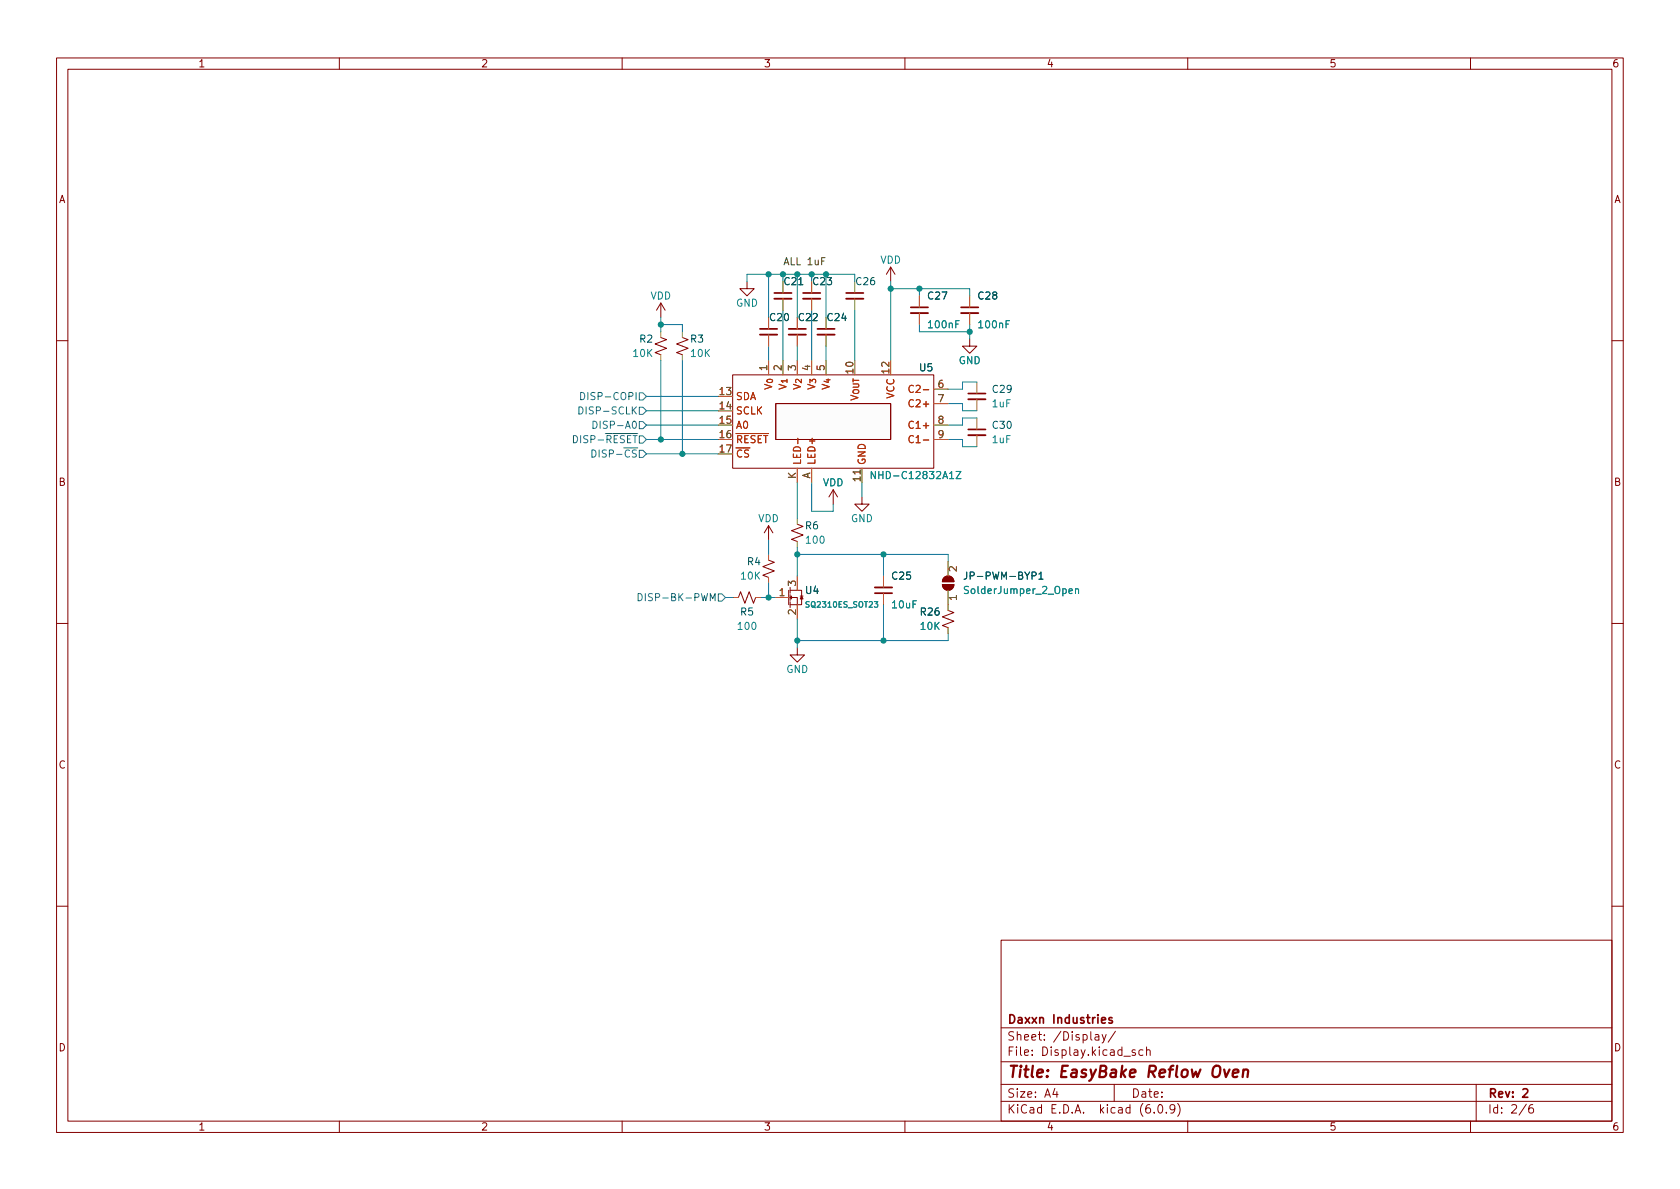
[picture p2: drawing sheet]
<svg xmlns="http://www.w3.org/2000/svg" width="297mm" height="210mm" viewBox="0 0 297 210" stroke-linecap="round" stroke-linejoin="round" font-family="sans-serif">
<g fill="none" stroke="#840000" stroke-width=".18">
<path d="M10 10.2h277v190.1h-277zM12 12.2h273v186.1h-273zM60 10.2v2M110 10.2v2M160 10.2v2M210 10.2v2M260 10.2v2M116.8 59.7l1.1 .4-2.1 .7 2.1 .8-2.1 .8 1 .3M116.8 53.6l-.7 1.3M116.8 53.6v2.5M116.8 53.6l.8 1.3M120.6 59.7l1.1 .4-2.1 .7 2.1 .8-2.1 .8 1 .3"/>
<path d="M132.1 49.8v1.2h1.2l-1.2 1.3-1.3-1.3h1.3M157.5 47.2l-.8 1.3M157.5 47.2v2.6M157.5 47.2l.7 1.3M171.4 59.9v1.3h1.3l-1.3 1.3-1.2-1.3h1.2M10 60.2h2M129.5 66.3h35.6v16.5h-35.6zM137.2 71.4h20.3v6.3h-20.3zM285 60.2h2M135.9 99.1l1 .3-2 .8 2 .8-2 .7 1 .4M135.9 93l-.8 1.2M135.9 93v2.5"/>
<path d="M135.9 93l.8 1.2M141 92.7l1 .4-2 .7 2 .8-2 .8 1 .4M147.3 86.6l-.7 1.3M147.3 86.6v2.5M147.3 86.6l.8 1.3M152.4 87.9v1.2h1.3l-1.3 1.3-1.3-1.3h1.3M10 110.2h2M130.6 105.7l.3-1.1 .8 2.1 .8-2.1 .7 2.1 .4-1M139.4 104.4v2.5M139.7 106.9h1.3M139.7 104.4h2v2.5h-.7M139.7 105.7h1.3v1.2"/>
<path d="M139.7 105.7l.3-.3v.5zM139.7 103.9v1M139.7 105.2v1M139.7 106.4v1M141 114.5v1.3h1.2l-1.2 1.3-1.3-1.3h1.3M141.5 105.4h.5M166.6 103.4h2.1a1.02 1.02 0 0 1-1.1 1 1.02 1.02 0 0 1-1-1zM166.9 102.1a1.02 1.02 0 0 1 1.1-.2 1.02 1.02 0 0 1 .7 1h-2.1zM167.6 107.9l1.1 .4-2.1 .8 2.1 .7-2.1 .8 1 .4M285 110.2h2M10 160.2h2M177 166.3h108v32h-108z"/>
<path d="M285 160.2h2M60 198.3v2M110 198.3v2M160 198.3v2M177 194.8h108M177 191.8h108M177 187.8h108M177 181.8h108M186.5 192.5l-.4 1h1M186.9 193v1M193.6 183h.6l.1 .9M194.3 183.3l-.5 .1a.29 .29 0 0 0-.2 .2 .29 .29 0 0 0 .2 .3h.5"/>
<path d="M194.9 182.9l.3 1M195.6 182.9l-.5 1.4-.2 .1M197 191.8v3M197.2 182.4l-1.3 1.9M198.7 186.8h1.2M200.7 185.7l-.3-.1-.3 .2 .1 .3 .5 .1v.4h-.6M202.1 185.7l-.5-.1-.2 .3v.4l.1 .3h.6M202.7 185.8l.2-.2 .4 .1 .1 .9M202.7 185.1v1.5M204.1 196.7v.1M204.9 195.4l.2-.1a.81 .81 0 0 1 .6 .7 .81 .81 0 0 1-.3 .8h-.2a.81 .81 0 0 1-.6-.6 .81 .81 0 0 1 .3-.8zM206.2 196.7v.1"/>
<path d="M207.7 196l-.3 .3h-.3l-.2-.3 .1-.6 .4-.1 .2 .2a.99 .99 0 0 1-.3 1.3h-.3M208.2 195.1a1.72 1.72 0 0 1 0 2.3M210 198.3v2M260 198.3v2M261 191.8v6.5M269.9 195.3l-1.3 1.9M271 195.3a.6 .6 0 0 0-.7 .7v.5l.1 .3h.5l.2-.1 .1-.5-.2-.2-.4-.1-.3 .3"/>
</g>
<g fill="none" stroke="#840000" stroke-width=".3">
<path d="M134.4 58.2h3M136.9 51.8h3.1M139.4 58.2h3.1M142 51.8h3M144.5 58.2h3.1M149.6 51.8h3.1M161 54.4h3.1M169.9 54.4h3.1M171.2 69.6h3M171.2 75.9h3M154.7 104.9h3M196.6 180l-.3-.1-.2 .2v.3l.5 .1v.4h-.5"/>
<path d="M269.3 192.7l.5-.2 .3 .2v.3l-.9 1h.9"/>
</g>
<path d="M216.4 189.1l.4 1.4 .6-1.4M218 189.8l1-.2-.1-.4-.2-.1-.6 .1-.2 1 .3 .3 .6-.1M219.8 189.3a.49 .49 0 0 1 .9 .1l-.1 1.1M219.9 189.1l-.2 1.4" fill="none" stroke="#840000" stroke-width=".4"/>
<g fill="#840000" stroke="#840000" stroke-width=".18">
<path d="M166.6 103.4h2.1a1.02 1.02 0 0 1-1.1 1 1.02 1.02 0 0 1-1-1z"/>
<path d="M166.9 102.1a1.02 1.02 0 0 1 1.1-.2 1.02 1.02 0 0 1 .7 1h-2.1z"/>
<path d="M141.7 105.4l.3 .5h-.5z"/>
</g>
<g fill="none" stroke="#a0a006" stroke-width=".18">
<path d="M116.8 58.7v1M120.6 58.7v1M135.9 56.1v2.1M135.9 59.2v2M138.4 49.8v2M138.4 52.8v2.1M141 56.1v2.1M141 59.2v2M143.5 49.8v2M143.5 52.8v2.1M146 56.1v2.1M146 59.2v2"/>
<path d="M151.1 49.8v2M151.1 52.8v2.1M162.6 52.3v2.1M162.6 55.4v2M171.4 52.3v2.1M171.4 55.4v2M116.8 62.7v1M120.6 62.7v1M135.9 63.7v2.6M138.4 63.7v2.6M141 63.7v2.6M143.5 63.7v2.6"/>
<path d="M146 63.7v2.6M165.1 68.8h2.5M165.1 71.4h2.5M165.1 75.2h2.5M165.1 77.7h2.5M172.7 67.6v2M172.7 70.6v2M172.7 73.9v2M172.7 77v2M135.9 98v1.1M141 82.8v2.5M141 91.7v1"/>
<path d="M141 95.8v1M143.5 82.8v2.5M152.4 82.8v2.5M167.6 99.3v2.5M129.5 105.7h1.1M133.6 105.7h1M135.9 102.1v1M137.2 105.7h2.2M141 101.8v2.6M141 106.9v2.6M156.2 101.8v2.1M156.2 104.9v2"/>
<path d="M167.6 104.4v3.5M167.6 111v1"/>
</g>
<path d="M170.9 101.2v.9a.41 .41 0 0 1-.5 .3M183.7 101.5l.3-.3v1.2M183.7 102.4h.7" fill="none" stroke="#005550" stroke-width=".18"/>
<path d="M154.8 83.4v1.2l-.7-1.2v1.2M169 83.4h.9l-.9 1.2h.9M190.2 104.2l.1-.1 .3 .1 .1 .8M190.2 104.1v.9" fill="none" stroke="#128875" stroke-width=".18"/>
<path d="M134.4 59.2h3M136.9 52.8h3.1M139.4 59.2h3.1M142 52.8h3M144.5 59.2h3.1M149.6 52.8h3.1M161 55.4h3.1M169.9 55.4h3.1M171.2 70.6h3M171.2 77h3M154.7 103.9h3" fill="none" stroke="#840000" stroke-width=".33"/>
<path d="M137.2 71.4h20.3v6.3h-20.3z" fill="#fcfcfc" stroke="#fcfcfc" stroke-width=".18"/>
<path d="M141.1 77.5v1M161.5 68.3a.6 .6 0 0 0-.8 .4 .6 .6 0 0 0 .6 .7l.2-.1M161.5 70.8a.6 .6 0 0 0-.8 .4 .6 .6 0 0 0 .6 .7l.2-.1M161.5 74.6a.6 .6 0 0 0-.8 .4 .6 .6 0 0 0 .6 .8l.2-.2M161.5 77.1a.6 .6 0 0 0-.8 .5 .6 .6 0 0 0 .6 .7l.2-.1" fill="none" stroke="#b02c04" stroke-width=".18"/>
<path d="M102.4 71.9a.64 .64 0 0 1 .7 .7 .64 .64 0 0 1-.7 .6zM102.7 69.4a.64 .64 0 0 1 .7 .6 .64 .64 0 0 1-.7 .7zM104.8 74.5a.64 .64 0 0 1 .8 .6 .64 .64 0 0 1-.8 .7zM113 69.5h.7l.6 .6-.6 .6h-.7zM113 74.5h.7l.6 .7-.6 .6h-.7zM113 77.1h.7l.6 .6-.6 .7h-.7zM113 72h.7l.6 .6-.6 .7h-.7zM113 79.6h.7l.6 .7-.6 .6h-.7zM112.8 105a.64 .64 0 0 1 .8 .6 .64 .64 0 0 1-.8 .6zM114.1 105v1.2M127 105h.6l.7 .7-.7 .6h-.6z" fill="none" stroke="#345372" stroke-width=".18"/>
<path d="M145.3 46.2h.4M145.9 45.6h-.6v1.2" fill="none" stroke="#2c2c2c" stroke-width=".18"/>
<g fill="none" stroke="#0a73a0" stroke-width=".18">
<path d="M116.8 57.4h3.8v1.3M116.8 56.1v2.6M135.9 48.5v7.6M138.4 48.5h-6.3v1.3M138.4 54.9v8.8M143.5 48.5h-2.5v7.6M143.5 54.9v8.8M151.1 48.5h-5.1v7.6M151.1 54.9v8.8M157.5 51h13.9v1.3M157.5 49.8v13.9M162.6 57.4v1.3h8.8"/>
<path d="M162.6 51v1.3M171.4 57.4v2.5M114.3 77.7h12.7M114.3 75.2h12.7M114.3 72.6h12.7M114.3 70.1h12.7M116.8 63.7v14M120.6 63.7v16.6M135.9 61.2v2.5M141 61.2v2.5M146 61.2v2.5M167.6 71.4h2.6v1.2h2.5"/>
<path d="M167.6 77.7h2.6v1.3h2.5M172.7 67.6h-2.5v1.2h-2.6M172.7 73.9h-2.5v1.3h-2.6M114.3 80.3h12.7M135.9 95.5v2.5M141 98h26.6v1.3M141 85.3v6.4M141 96.8v5M143.5 85.3v5.1h3.8v-1.3M152.4 85.3v2.6M156.2 98v3.8M128.3 105.7h1.2"/>
<path d="M134.6 105.7h2.6M135.9 103.1v2.6M141 109.5v5M156.2 106.9v6.4M167.6 112v1.3h-26.6"/>
</g>
<g fill="#028f99" stroke="#028f99" stroke-width=".18">
<circle cx="146" cy="48.5" r=".46"/>
<circle cx="157.5" cy="51" r=".46"/>
<circle cx="162.6" cy="51" r=".46"/>
<circle cx="171.4" cy="58.7" r=".46"/>
<circle cx="141" cy="113.3" r=".46"/>
<circle cx="156.2" cy="113.3" r=".46"/>
<circle cx="156.2" cy="98" r=".46"/>
<circle cx="120.6" cy="80.3" r=".46"/>
<circle cx="116.8" cy="77.7" r=".46"/>
<circle cx="135.9" cy="105.7" r=".46"/>
<circle cx="141" cy="98" r=".46"/>
<circle cx="143.5" cy="48.5" r=".46"/>
<circle cx="138.4" cy="48.5" r=".46"/>
<circle cx="141" cy="48.5" r=".46"/>
<circle cx="135.9" cy="48.5" r=".46"/>
<circle cx="116.8" cy="57.4" r=".46"/>
</g>
<text font-size="2.8" fill="#840000" x="178" y="190.6">Title: EasyBake Reflow Oven</text>
<g font-size="2.1" fill="#840000">
<text x="178" y="184">Sheet: /Display/</text>
<text x="178" y="181">Daxxn Industries</text>
<text x="178" y="186.7">File: Display.kicad_sch</text>
<text x="178" y="196.9">KiCad E.D.A. kicad (6.0.9)</text>
<text x="178" y="194.1">Size: A4</text>
<text x="200" y="194.1">Date:</text>
<text x="263" y="194.1">Rev: 2</text>
<text x="263" y="196.9">Id: 2/6</text>
</g>
<g font-size="1.8" fill="#840000">
<text x="35" y="11.9">1</text>
<text x="85" y="11.9">2</text>
<text x="135" y="11.9">3</text>
<text x="185" y="11.9">4</text>
<text x="235" y="11.9">5</text>
<text x="285" y="11.9">6</text>
<text x="10.3" y="35.9">A</text>
<text x="285.3" y="35.9">A</text>
<text x="10.3" y="85.9">B</text>
<text x="285.3" y="85.9">B</text>
<text x="10.3" y="135.9">C</text>
<text x="285.3" y="135.9">C</text>
<text x="10.3" y="185.9">D</text>
<text x="285.3" y="185.9">D</text>
<text x="35" y="199.9">1</text>
<text x="85" y="199.9">2</text>
<text x="135" y="199.9">3</text>
<text x="185" y="199.9">4</text>
<text x="235" y="199.9">5</text>
<text x="285" y="199.9">6</text>
</g>
<text font-size="1.8" fill="#2c2c2c" x="138.4" y="46.9">ALL 1uF</text>
<g font-size="1.8" fill="#128875">
<text x="155.6" y="46.6">VDD</text>
<text x="115" y="53">VDD</text>
<text x="130.1" y="54.2">GND</text>
<text x="164.3" y="58">100nF</text>
<text x="173.2" y="58">100nF</text>
<text x="112" y="63.1">10K</text>
<text x="122.2" y="63.1">10K</text>
<text x="169.5" y="64.4">GND</text>
<text x="175.5" y="72">1uF</text>
<text x="175.5" y="78.4">1uF</text>
<text x="145.5" y="86">VDD</text>
<text x="154.9" y="84.7">NHD-C12832A1Z</text>
<text x="134" y="92.3">VDD</text>
<text x="150.4" y="92.3">GND</text>
<text x="142.7" y="96.1">100</text>
<text x="131.1" y="102.5">10K</text>
<text x="157.8" y="107.6">10uF</text>
<text x="170.9" y="105">SolderJumper_2_Open</text>
<text x="130.6" y="111.4">100</text>
<text x="162.8" y="111.4">10K</text>
<text x="139" y="119">GND</text>
</g>
<g font-size="1.8" fill="#005550">
<text x="138.7" y="50.4">C21</text>
<text x="143.8" y="50.4">C23</text>
<text x="164.1" y="53">C27</text>
<text x="173" y="53">C28</text>
<text x="136.2" y="56.8">C20</text>
<text x="141.3" y="56.8">C22</text>
<text x="146.4" y="56.8">C24</text>
<text x="113.1" y="60.6">R2</text>
<text x="122.1" y="60.6">R3</text>
<text x="162.6" y="65.7">U5</text>
<text x="175.6" y="69.5">C29</text>
<text x="175.6" y="75.8">C30</text>
<text x="142.4" y="93.6">R6</text>
<text x="132.2" y="99.9">R4</text>
<text x="142.5" y="105">U4</text>
<text x="157.8" y="102.5">C25</text>
<text x="171.3" y="102.5">JP-PWM-BYP1</text>
<text x="130.9" y="108.8">R5</text>
<text x="162.8" y="108.8">R26</text>
</g>
<text font-size="1.8" fill="#0a73a0" x="151.4" y="50.4">C26</text>
<g font-size="1.8" fill="#8c5a0a">
<text x="135.6" y="65.5" transform="rotate(-90 135.6 65.5)">1</text>
<text x="138.2" y="65.5" transform="rotate(-90 138.2 65.5)">2</text>
<text x="140.7" y="65.5" transform="rotate(-90 140.7 65.5)">3</text>
<text x="143.3" y="65.5" transform="rotate(-90 143.3 65.5)">4</text>
<text x="145.8" y="65.5" transform="rotate(-90 145.8 65.5)">5</text>
<text x="127.3" y="69.8">13</text>
<text x="150.9" y="66" transform="rotate(-90 150.9 66)">10</text>
<text x="157.2" y="66" transform="rotate(-90 157.2 66)">12</text>
<text x="165.9" y="68.6">6</text>
<text x="165.9" y="71.1">7</text>
<text x="127.3" y="72.4">14</text>
<text x="127.3" y="74.9">15</text>
<text x="127.3" y="77.5">16</text>
<text x="165.9" y="74.9">8</text>
<text x="165.9" y="77.5">9</text>
<text x="127.3" y="80">17</text>
<text x="140.7" y="84.7" transform="rotate(-90 140.7 84.7)">K</text>
<text x="143.3" y="84.7" transform="rotate(-90 143.3 84.7)">A</text>
<text x="152.1" y="85.1" transform="rotate(-90 152.1 85.1)">11</text>
<text x="169.2" y="101.1" transform="rotate(-90 169.2 101.1)">2</text>
<text x="137.8" y="105.4">1</text>
<text x="140.7" y="103.6" transform="rotate(-90 140.7 103.6)">3</text>
<text x="169.2" y="106.2" transform="rotate(-90 169.2 106.2)">1</text>
<text x="140.7" y="108.7" transform="rotate(-90 140.7 108.7)">2</text>
</g>
<g font-size="1.8" fill="#345372">
<text x="103.8" y="70.7">DISP-COPI</text>
<text x="103.3" y="73.3">DISP-SCLK</text>
<text x="105.9" y="75.8">DISP-A0</text>
<text x="100.8" y="78.4">DISP-~{RESET}</text>
<text x="104.3" y="80.9">DISP-~{CS}</text>
<text x="114.6" y="106.3">DISP-BK-PWM</text>
</g>
<g font-size="1.8" fill="#b02c04">
<text x="130" y="70.7">SDA</text>
<text x="136.5" y="71.3" transform="rotate(-90 136.5 71.3)">V_{0}</text>
<text x="139.1" y="71.3" transform="rotate(-90 139.1 71.3)">V_{1}</text>
<text x="141.6" y="71.3" transform="rotate(-90 141.6 71.3)">V_{2}</text>
<text x="144.1" y="71.3" transform="rotate(-90 144.1 71.3)">V_{3}</text>
<text x="146.7" y="71.3" transform="rotate(-90 146.7 71.3)">V_{4}</text>
<text x="158.1" y="70.5" transform="rotate(-90 158.1 70.5)">VCC</text>
<text x="161.7" y="69.5">C2-</text>
<text x="130" y="73.3">SCLK</text>
<text x="130" y="75.8">A0</text>
<text x="151.8" y="74.1" transform="rotate(-90 151.8 74.1)">V_{OUT}</text>
<text x="161.3" y="72">C2+</text>
<text x="161.3" y="75.8">C1+</text>
<text x="130" y="78.4">~{RESET}</text>
<text x="130" y="80.9">~{CS}</text>
<text x="141.6" y="82.3" transform="rotate(-90 141.6 82.3)">LED-</text>
<text x="144.1" y="82.3" transform="rotate(-90 144.1 82.3)">LED+</text>
<text x="153" y="82.3" transform="rotate(-90 153 82.3)">GND</text>
<text x="161.7" y="78.4">C1-</text>
</g>
<text font-size="1.4" fill="#128875" x="142.8" y="107.4">SQ2310ES_SOT23</text>
</svg>
